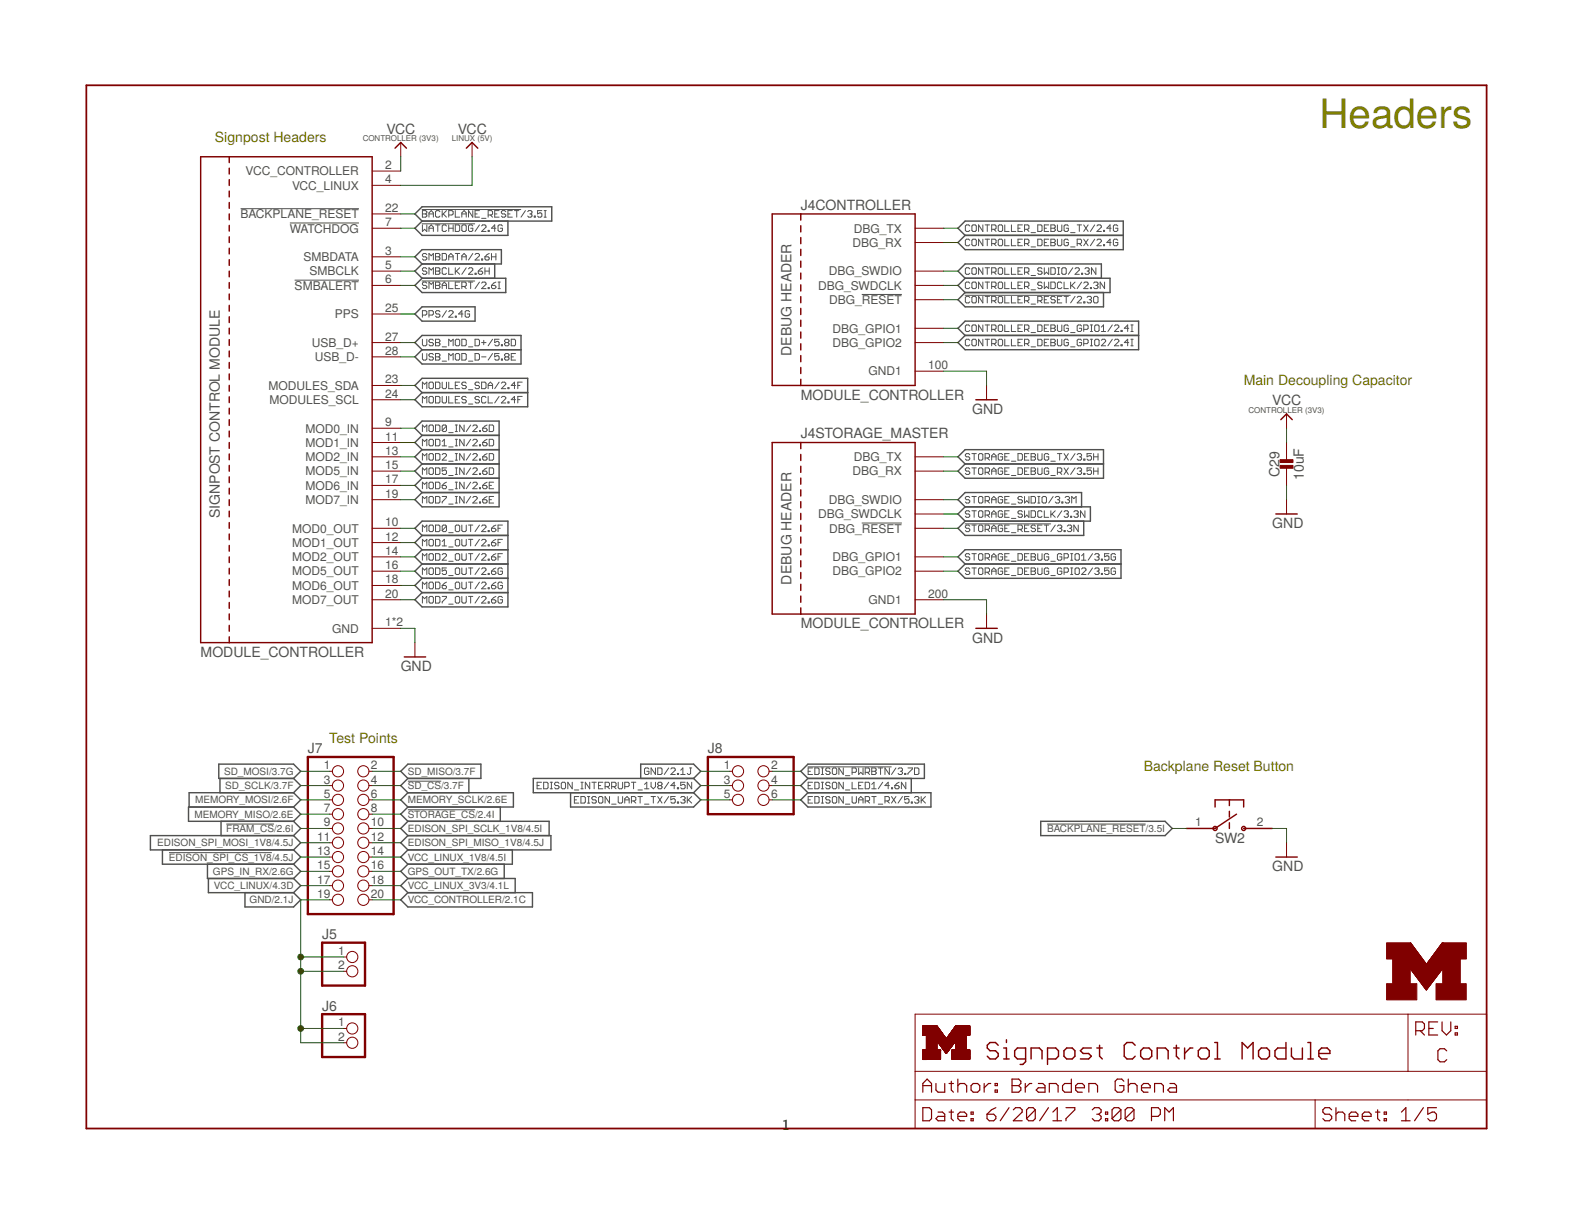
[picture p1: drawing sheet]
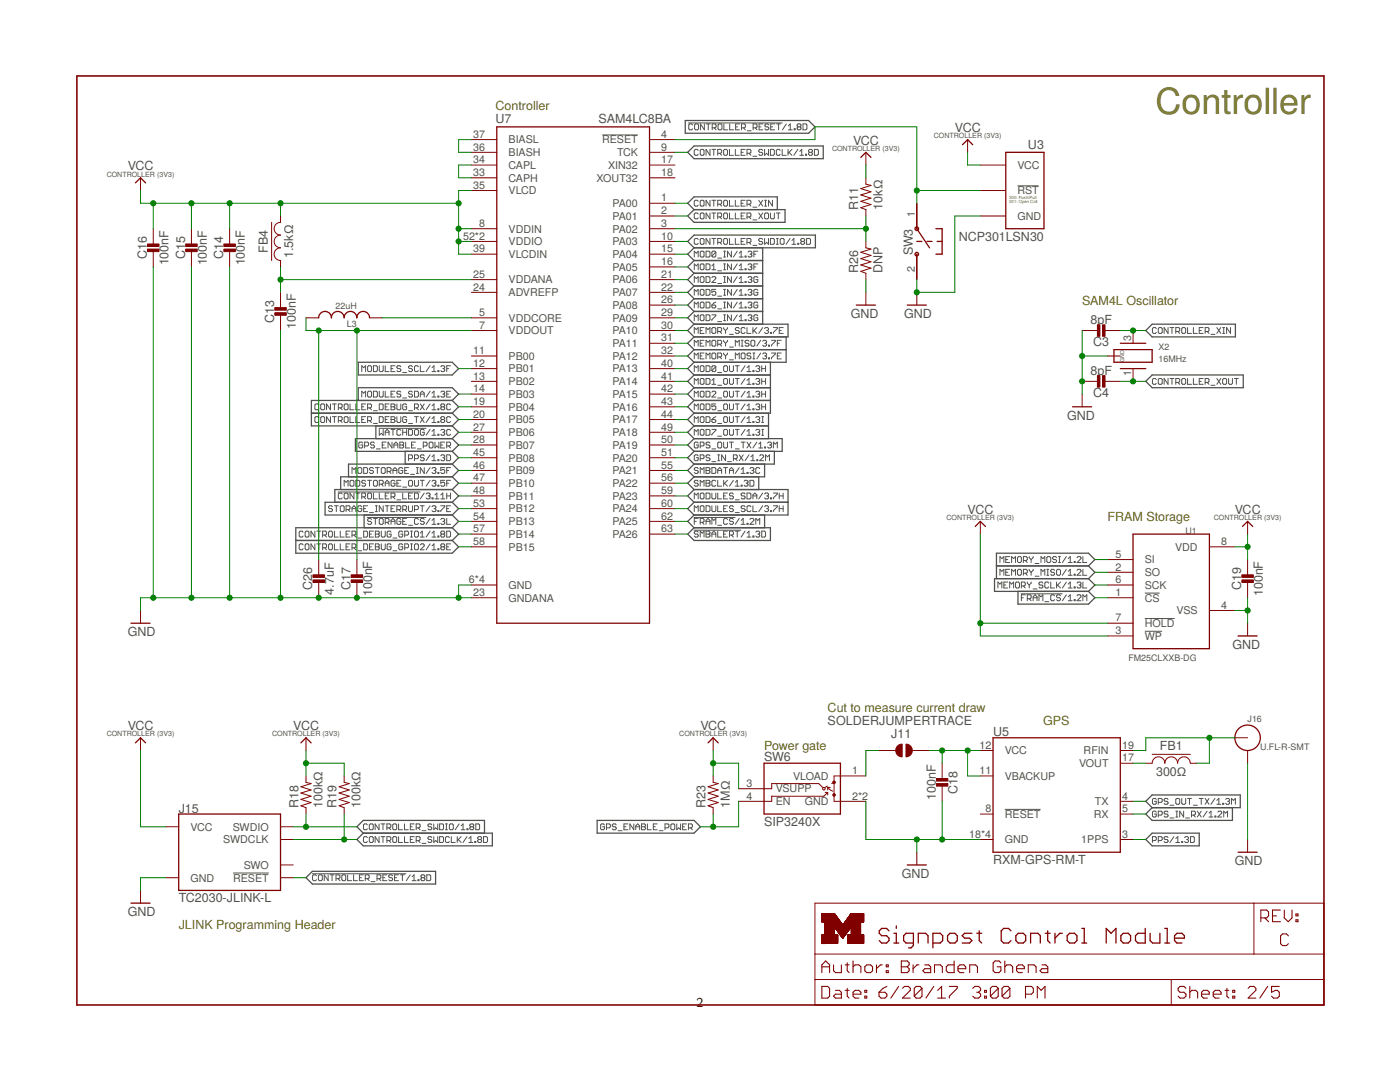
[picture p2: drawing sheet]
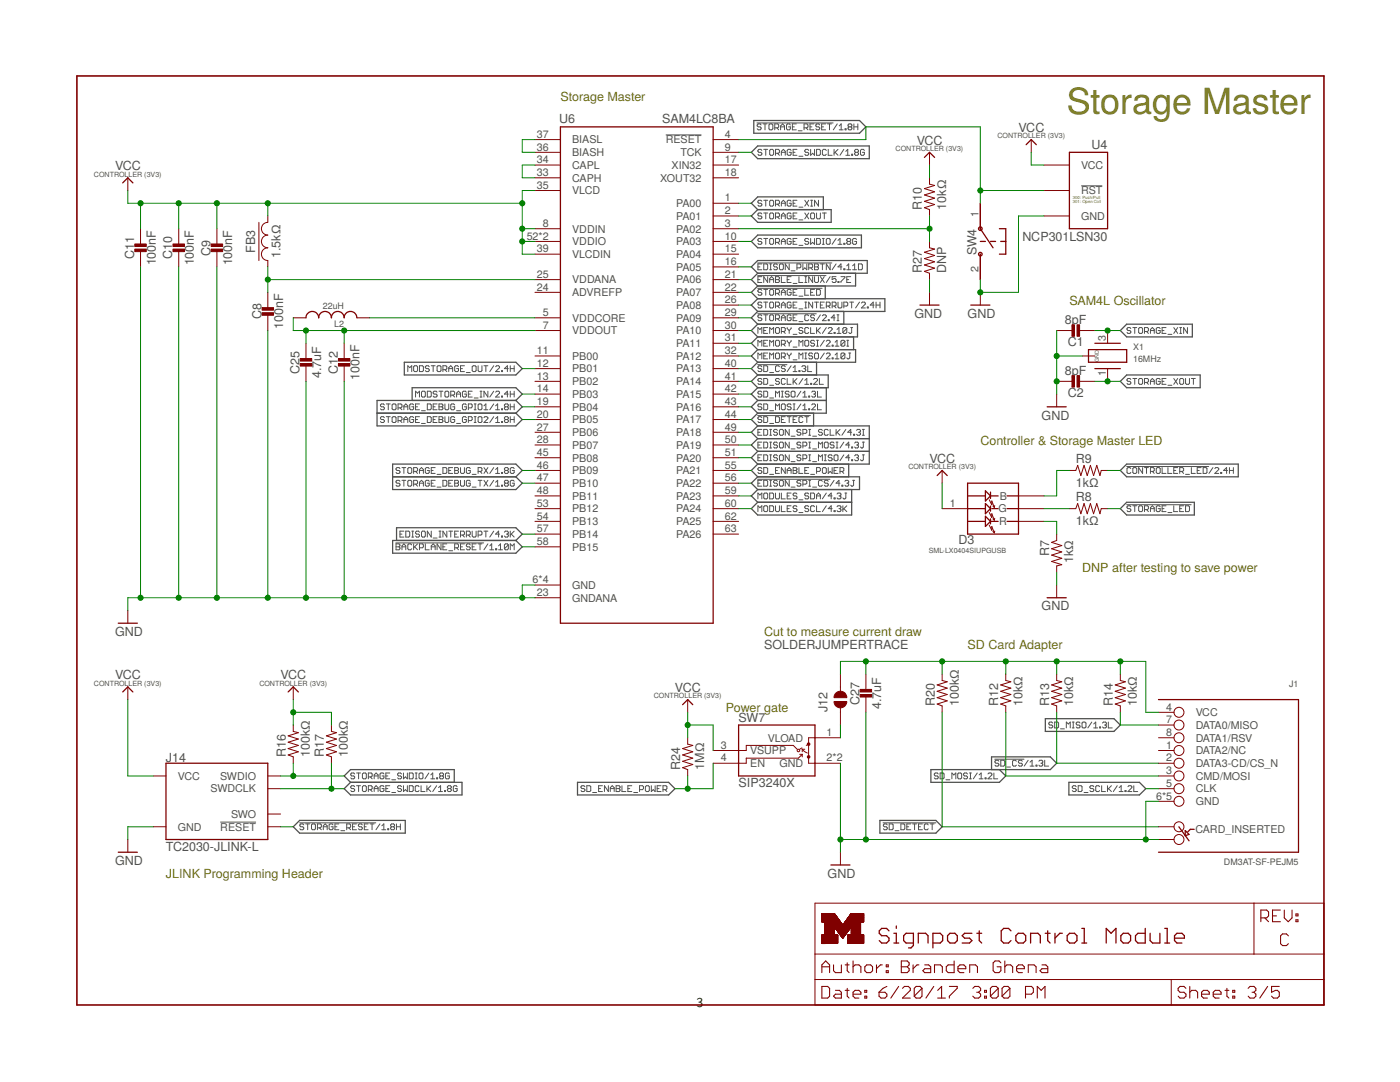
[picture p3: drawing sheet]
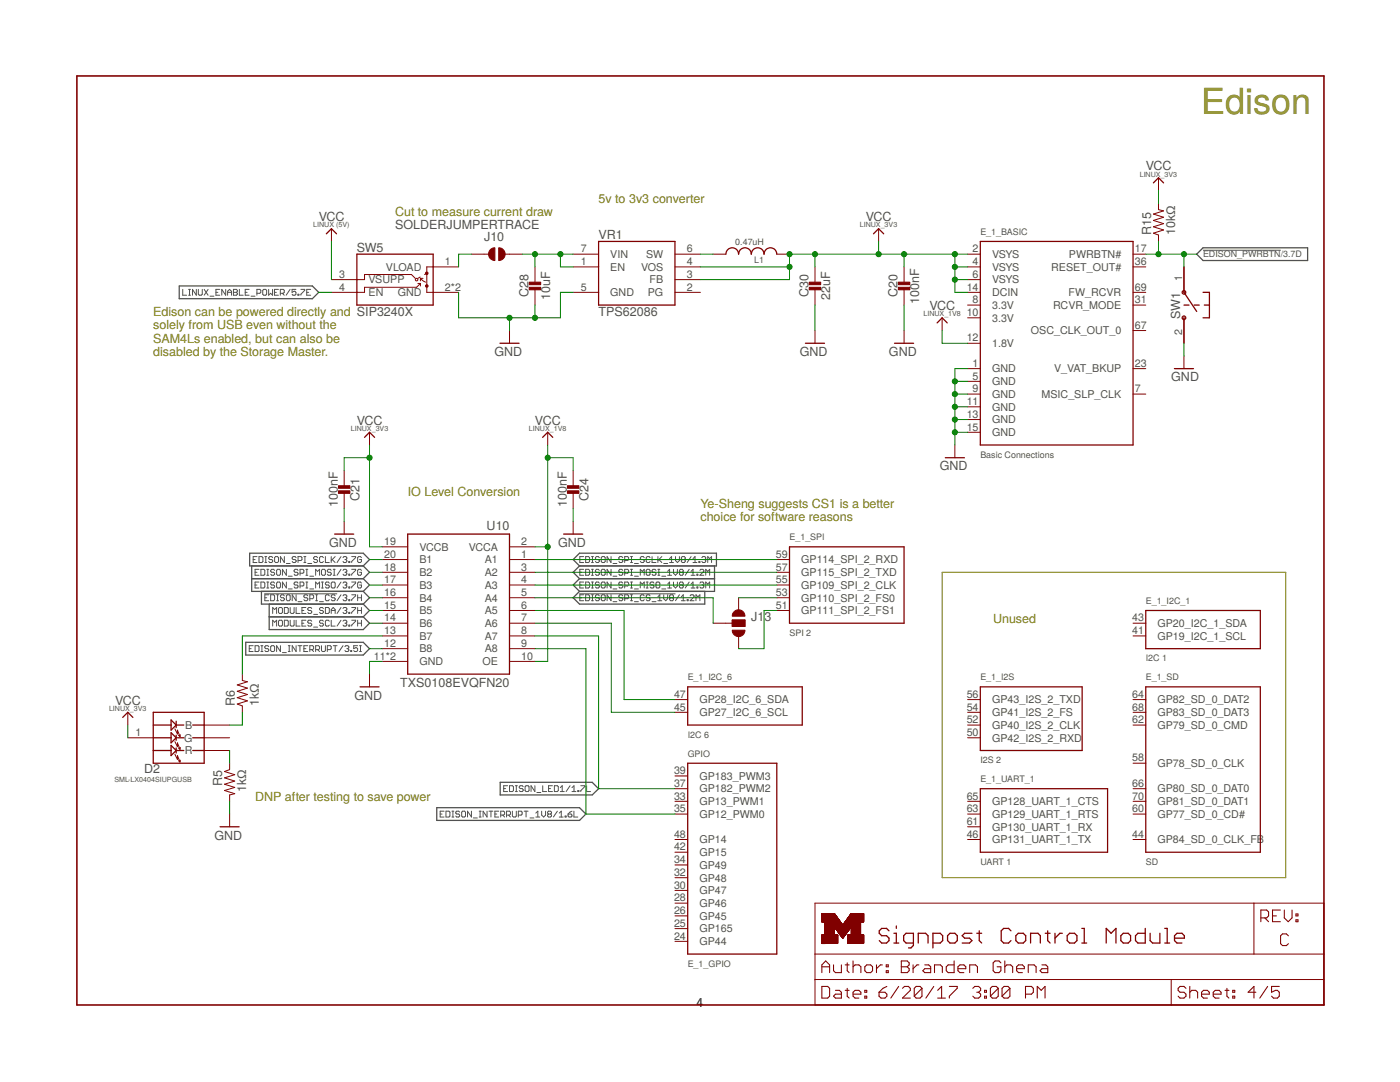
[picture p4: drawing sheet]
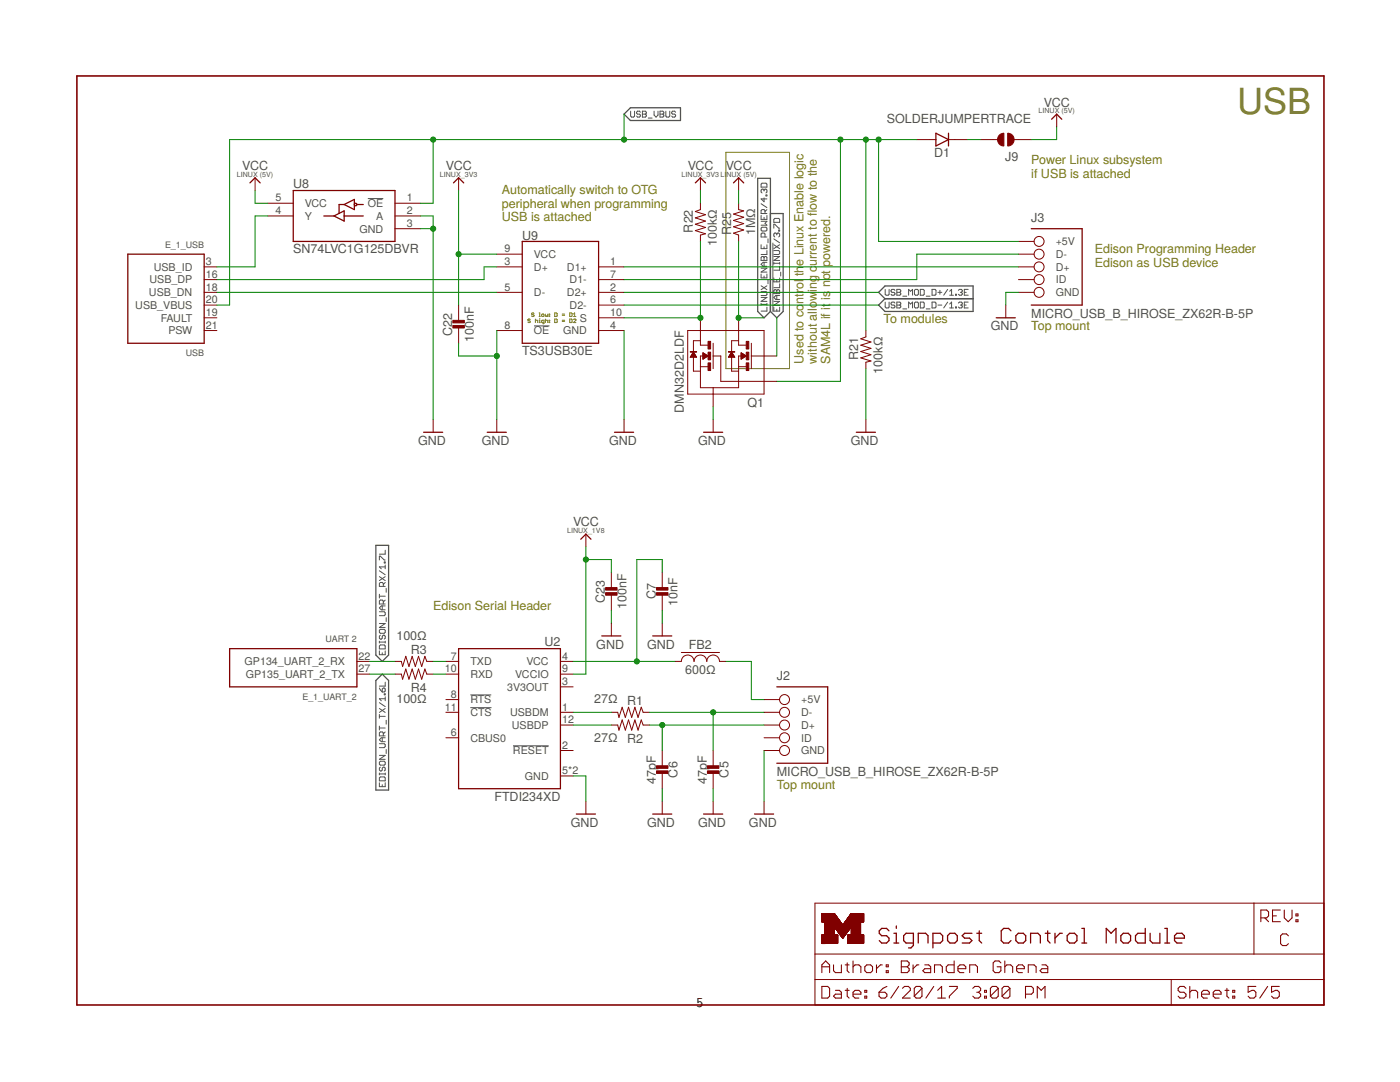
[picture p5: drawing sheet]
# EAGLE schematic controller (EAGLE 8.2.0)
AUTHOR: Branden Ghena; REV: C; TITLE: Signpost Control Module

## Sheet 1 of 5: Headers
FRAME1 (LETTER_L): HEIGHT: 8.5in; WIDTH: 11in

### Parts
C29  10uF  CAPACITOR0402_CAP  [0402_CAP]
J4  MODULE_CONTROLLER  [MODULE_CONTROLLER]
J5  PINHD-1X2  [1X02]
J6  PINHD-1X2  [1X02]
J7  PINHD-2X10  [2X10]
J8  PINHD-2X3  [2X03]
LOGO1  UMICH_SOLID_MEDIUM  [UMICH_SOLID_200MIL]
SW2  B3U-1000P  [B3U-1000P]

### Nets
!BACKPLANE_RESET: J4.22(!BACKPLANE_RESET) SW2.1 ; also sheet 3
!CONTROLLER_RESET: J4.105(CONTROLLER:DBG_!RESET) ; also sheet 2
!EDISON_PWRBTN: J8.2 ; also sheet 3,4
!EDISON_SPI_CS_1V8: J7.13 ; also sheet 4
!FRAM_CS: J7.9 ; also sheet 2
!SD_CS: J7.4 ; also sheet 3
!SMBALERT: J4.6(!SMBALERT) ; also sheet 2
!STORAGE_CS: J7.8 ; also sheet 2,3
!STORAGE_RESET: J4.205(STORAGE_MASTER:DBG_!RESET) ; also sheet 3
!WATCHDOG: J4.7(!WATCHDOG) ; also sheet 2
CONTROLLER_DEBUG_GPIO1: J4.101(CONTROLLER:DBG_GPIO1) ; also sheet 2
CONTROLLER_DEBUG_GPIO2: J4.104(CONTROLLER:DBG_GPIO2) ; also sheet 2
CONTROLLER_DEBUG_RX: J4.103(CONTROLLER:DBG_RX) ; also sheet 2
CONTROLLER_DEBUG_TX: J4.102(CONTROLLER:DBG_TX) ; also sheet 2
CONTROLLER_SWDCLK: J4.106(CONTROLLER:DBG_SWDCLK) ; also sheet 2
CONTROLLER_SWDIO: J4.107(CONTROLLER:DBG_SWDIO) ; also sheet 2
EDISON_INTERRUPT_1V8: J8.3 ; also sheet 4
EDISON_LED1: J8.4 ; also sheet 4
EDISON_SPI_MISO_1V8: J7.12 ; also sheet 4
EDISON_SPI_MOSI_1V8: J7.11 ; also sheet 4
EDISON_SPI_SCLK_1V8: J7.10 ; also sheet 4
EDISON_UART_RX: J8.6 ; also sheet 5
EDISON_UART_TX: J8.5 ; also sheet 5
GND: C29.2 J4.1(GND) J4.21(GND) J4.100(CONTROLLER:GND1) J4.200(STORAGE_MASTER:GND1) J5.1 J5.2 J6.1 J6.2 J7.19 J8.1 SW2.2 ; also sheet 2,3,4,5
GPS_IN_RX: J7.15 ; also sheet 2
GPS_OUT_TX: J7.16 ; also sheet 2
MEMORY_MISO: J7.7 ; also sheet 2,3
MEMORY_MOSI: J7.5 ; also sheet 2,3
MEMORY_SCLK: J7.6 ; also sheet 2,3
MOD0_IN: J4.9(MOD0_IN) ; also sheet 2
MOD0_OUT: J4.10(MOD0_OUT) ; also sheet 2
MOD1_IN: J4.11(MOD1_IN) ; also sheet 2
MOD1_OUT: J4.12(MOD1_OUT) ; also sheet 2
MOD2_IN: J4.13(MOD2_IN) ; also sheet 2
MOD2_OUT: J4.14(MOD2_OUT) ; also sheet 2
MOD5_IN: J4.15(MOD5_IN) ; also sheet 2
MOD5_OUT: J4.16(MOD5_OUT) ; also sheet 2
MOD6_IN: J4.17(MOD6_IN) ; also sheet 2
MOD6_OUT: J4.18(MOD6_OUT) ; also sheet 2
MOD7_IN: J4.19(MOD7_IN) ; also sheet 2
MOD7_OUT: J4.20(MOD7_OUT) ; also sheet 2
MODULES_SCL: J4.24(MODULES_SCL) ; also sheet 2,3,4
MODULES_SDA: J4.23(MODULES_SDA) ; also sheet 2,3,4
PPS: J4.25(PPS) ; also sheet 2
SD_MISO: J7.2 ; also sheet 3
SD_MOSI: J7.1 ; also sheet 3
SD_SCLK: J7.3 ; also sheet 3
SMBCLK: J4.5(SMBCLK) ; also sheet 2
SMBDATA: J4.3(SMBDATA) ; also sheet 2
STORAGE_DEBUG_GPIO1: J4.201(STORAGE_MASTER:DBG_GPIO1) ; also sheet 3
STORAGE_DEBUG_GPIO2: J4.204(STORAGE_MASTER:DBG_GPIO2) ; also sheet 3
STORAGE_DEBUG_RX: J4.203(STORAGE_MASTER:DBG_RX) ; also sheet 3
STORAGE_DEBUG_TX: J4.202(STORAGE_MASTER:DBG_TX) ; also sheet 3
STORAGE_SWDCLK: J4.206(STORAGE_MASTER:DBG_SWDCLK) ; also sheet 3
STORAGE_SWDIO: J4.207(STORAGE_MASTER:DBG_SWDIO) ; also sheet 3
USB_MOD_D+: J4.27(USB_D+) ; also sheet 5
USB_MOD_D-: J4.28(USB_D-) ; also sheet 5
VCC_CONTROLLER: C29.1 J4.2(VCC_CONTROLLER) J7.20 ; also sheet 2,3
VCC_LINUX: J4.4(VCC_LINUX) J7.17 ; also sheet 4,5
VCC_LINUX_1V8: J7.14 ; also sheet 4,5
VCC_LINUX_3V3: J7.18 ; also sheet 4,5

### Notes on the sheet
- Headers
- Signpost Headers
- Main Decoupling Capacitor
- Test Points
- Backplane Reset Button

## Sheet 2 of 5: Controller
FRAME3 (LETTER_L): HEIGHT: 8.5in; WIDTH: 11in

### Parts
C3  8pF  CAPACITOR0402_CAP  [0402_CAP]
C4  8pF  CAPACITOR0402_CAP  [0402_CAP]
C13  100nF  CAPACITOR0402_CAP  [0402_CAP]
C14  100nF  CAPACITOR0402_CAP  [0402_CAP]
C15  100nF  CAPACITOR0402_CAP  [0402_CAP]
C16  100nF  CAPACITOR0402_CAP  [0402_CAP]
C17  100nF  CAPACITOR0402_CAP  [0402_CAP]
C18  100nF  CAPACITOR0402_CAP  [0402_CAP]
C19  100nF  CAPACITOR0402_CAP  [0402_CAP]
C26  4.7uF  CAPACITOR0402_CAP  [0402_CAP]
FB1  300Ω  FERRITE_BEAD0402  [0402_CAP]
FB4  1.5kΩ  FERRITE_BEAD0402  [0402_CAP]
J11  SOLDERJUMPERTRACE  [SJ_2S-TRACE]
J15  TC2030-JLINK-L  [TC2030-IDC]
J16  U.FL-R-SMT  [U.FL_SMT]
L3  22uH  LHQ3NP  [1212]
R11  10kΩ  RESISTOR0402_RES  [0402_RES]
R18  100kΩ  RESISTOR0402_RES  [0402_RES]
R19  100kΩ  RESISTOR0402_RES  [0402_RES]
R23  1MΩ  RESISTOR0402_RES  [0402_RES]
R26  DNP  RESISTOR0402_RES  [0402_RES]
SW3  B3U-1000P  [B3U-1000P]
SW6  SIP3240X  [TDFN4]
U1  FM25CLXXB-DG  [TDFN-8]
U3  NCP301LSN30  [SOT23-5]
U5  RXM-GPS-RM-T  [RXM-GPS-RM-T]
U7  SAM4LC8BA  [QFN-64-9MM]
X2  16MHz  FH1600015  [FHXXX]

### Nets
!CONTROLLER_LED: U7.48(PB11) ; also sheet 3
!CONTROLLER_RESET: J15.3(!RESET) SW3.1 U3.1(!RST) U7.4(!RESET) ; also sheet 1
!FRAM_CS: U1.1(!CS) U7.62(PA25) ; also sheet 1
!SMBALERT: U7.63(PA26) ; also sheet 1
!STORAGE_CS: U7.54(PB13) ; also sheet 1,3
!WATCHDOG: U7.27(PB06) ; also sheet 1
CONTROLLER_BUCK/LDO_N: R11.1 R26.2 U7.3(PA02)
CONTROLLER_DEBUG_GPIO1: U7.57(PB14) ; also sheet 1
CONTROLLER_DEBUG_GPIO2: U7.58(PB15) ; also sheet 1
CONTROLLER_DEBUG_RX: U7.19(PB04) ; also sheet 1
CONTROLLER_DEBUG_TX: U7.20(PB05) ; also sheet 1
CONTROLLER_SWDCLK: J15.4(SWDCLK) R19.1 U7.9(TCK) ; also sheet 1
CONTROLLER_SWDIO: J15.2(SWDIO) R18.1 U7.10(PA03) ; also sheet 1
CONTROLLER_XIN: C3.1 U7.1(PA00) X2.3
CONTROLLER_XOUT: C4.1 U7.2(PA01) X2.1
GND: C3.2 C4.2 C13.2 C14.2 C15.2 C16.2 C17.2 C18.2 C19.2 C26.2 J15.5(GND) J16.GND1 J16.GND2 R26.1 SW3.2 SW6.2(GND) SW6.PAD(GND) U1.4(VSS) U3.3(GND) U5.18(GND) U5.20(GND) U5.21(GND) U5.22(GND) U7.6(GND) U7.23(GNDANA) U7.38(GND) U7.64(GND) U7.GND X2.2(GND) X2.4(GND) ; also sheet 1,3,4,5
GPS_ENABLE_POWER: R23.1 SW6.4(EN) U7.28(PB07)
GPS_IN_RX: U5.5(RX) U7.51(PA20) ; also sheet 1
GPS_OUT_TX: U5.4(TX) U7.50(PA19) ; also sheet 1
MEMORY_MISO: U1.2(SO) U7.31(PA11) ; also sheet 1,3
MEMORY_MOSI: U1.5(SI) U7.32(PA12) ; also sheet 1,3
MEMORY_SCLK: U1.6(SCK) U7.30(PA10) ; also sheet 1,3
MOD0_IN: U7.15(PA04) ; also sheet 1
MOD0_OUT: U7.40(PA13) ; also sheet 1
MOD1_IN: U7.16(PA05) ; also sheet 1
MOD1_OUT: U7.41(PA14) ; also sheet 1
MOD2_IN: U7.21(PA06) ; also sheet 1
MOD2_OUT: U7.42(PA15) ; also sheet 1
MOD5_IN: U7.22(PA07) ; also sheet 1
MOD5_OUT: U7.43(PA16) ; also sheet 1
MOD6_IN: U7.26(PA08) ; also sheet 1
MOD6_OUT: U7.44(PA17) ; also sheet 1
MOD7_IN: U7.29(PA09) ; also sheet 1
MOD7_OUT: U7.49(PA18) ; also sheet 1
MODSTORAGE_IN: U7.46(PB09) ; also sheet 3
MODSTORAGE_OUT: U7.47(PB10) ; also sheet 3
MODULES_SCL: U7.12(PB01) U7.60(PA24) ; also sheet 1,3,4
MODULES_SDA: U7.14(PB03) U7.59(PA23) ; also sheet 1,3,4
N$1: FB1.1 U5.17(VOUT)
N$3: FB1.2 J16.SIG(ANT) U5.19(RFIN)
N$19: J11.1 SW6.1(VLOAD)
N$32: C13.1 FB4.1 U7.25(VDDANA)
N$44: C17.1 C26.1 L3.P$1 U7.7(VDDOUT)
N$53: U7.36(BIASH) U7.37(BIASL)
N$54: U7.33(CAPH) U7.34(CAPL)
N$56: C18.1 J11.2 U5.11(VBACKUP) U5.12(VCC)
N$59: L3.P$2 U7.5(VDDCORE)
PPS: U5.3(1PPS) U7.45(PB08) ; also sheet 1
SMBCLK: U7.56(PA22) ; also sheet 1
SMBDATA: U7.55(PA21) ; also sheet 1
STORAGE_INTERRUPT: U7.53(PB12) ; also sheet 3
VCC_CONTROLLER: C14.1 C15.1 C16.1 C19.1 FB4.2 J15.1(VCC) R11.2 R18.2 R19.2 R23.2 SW6.3(VSUPP) U1.3(!WP) U1.7(!HOLD) U1.8(VDD) U3.2(VCC) U7.8(VDDIN) U7.35(VLCD) U7.39(VLCDIN) U7.52(VDDIO) U7.61(VDDIO) ; also sheet 1,3
Unconnected: J15.6(SWO) U5.8(!RESET) U7.11(PB00) U7.13(PB02) U7.17(XIN32) U7.18(XOUT32) U7.24(ADVREFP)

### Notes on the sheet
- Controller
- Controller
- SAM4L Oscillator
- FRAM Storage
- Cut to measure current draw
- GPS
- Power gate
- JLINK Programming Header

## Sheet 3 of 5: Storage Master
FRAME4 (LETTER_L): HEIGHT: 8.5in; WIDTH: 11in

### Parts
C1  8pF  CAPACITOR0402_CAP  [0402_CAP]
C2  8pF  CAPACITOR0402_CAP  [0402_CAP]
C8  100nF  CAPACITOR0402_CAP  [0402_CAP]
C9  100nF  CAPACITOR0402_CAP  [0402_CAP]
C10  100nF  CAPACITOR0402_CAP  [0402_CAP]
C11  100nF  CAPACITOR0402_CAP  [0402_CAP]
C12  100nF  CAPACITOR0402_CAP  [0402_CAP]
C25  4.7uF  CAPACITOR0402_CAP  [0402_CAP]
C27  4.7uF  CAPACITOR0402_CAP  [0402_CAP]
D3  SML-LX0404SIUPGUSB  [1MM_SQ_4PAD]
FB3  1.5kΩ  FERRITE_BEAD0402  [0402_CAP]
J1  DM3AT-SF-PEJM5  [DM3AT-SF-PEJM5]
J12  SOLDERJUMPERTRACE  [SJ_2S-TRACE]
J14  TC2030-JLINK-L  [TC2030-IDC]
L2  22uH  LHQ3NP  [1212]
R7  1kΩ  RESISTOR0402_RES  [0402_RES]
R8  1kΩ  RESISTOR0402_RES  [0402_RES]
R9  1kΩ  RESISTOR0402_RES  [0402_RES]
R10  10kΩ  RESISTOR0402_RES  [0402_RES]
R12  10kΩ  RESISTOR0402_RES  [0402_RES]
R13  10kΩ  RESISTOR0402_RES  [0402_RES]
R14  10kΩ  RESISTOR0402_RES  [0402_RES]
R16  100kΩ  RESISTOR0402_RES  [0402_RES]
R17  100kΩ  RESISTOR0402_RES  [0402_RES]
R20  100kΩ  RESISTOR0402_RES  [0402_RES]
R24  1MΩ  RESISTOR0402_RES  [0402_RES]
R27  DNP  RESISTOR0402_RES  [0402_RES]
SW4  B3U-1000P  [B3U-1000P]
SW7  SIP3240X  [TDFN4]
U4  NCP301LSN30  [SOT23-5]
U6  SAM4LC8BA  [QFN-64-9MM]
X1  16MHz  FH1600015  [FHXXX]

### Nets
!BACKPLANE_RESET: U6.58(PB15) ; also sheet 1
!CONTROLLER_LED: R9.2 ; also sheet 2
!EDISON_PWRBTN: U6.16(PA05) ; also sheet 1,4
!EDISON_SPI_CS: U6.56(PA22) ; also sheet 4
!ENABLE_LINUX: U6.21(PA06) ; also sheet 5
!SD_CS: J1.2(DATA3-CD/CS_N) R13.1 U6.40(PA13) ; also sheet 1
!SD_DETECT: J1.A R20.1 U6.44(PA17)
!STORAGE_CS: U6.29(PA09) ; also sheet 1,2
!STORAGE_LED: R8.2 U6.22(PA07)
!STORAGE_RESET: J14.3(!RESET) SW4.1 U4.1(!RST) U6.4(!RESET) ; also sheet 1
EDISON_INTERRUPT: U6.57(PB14) ; also sheet 4
EDISON_SPI_MISO: U6.51(PA20) ; also sheet 4
EDISON_SPI_MOSI: U6.50(PA19) ; also sheet 4
EDISON_SPI_SCLK: U6.49(PA18) ; also sheet 4
GND: C1.2 C2.2 C8.2 C9.2 C10.2 C11.2 C12.2 C25.2 C27.2 J1.6(GND) J1.B J1.MOUNT0(GND) J1.MOUNT1(GND) J1.MOUNT2(GND) J1.MOUNT3(GND) J14.5(GND) R7.2 R27.1 SW4.2 SW7.2(GND) SW7.PAD(GND) U4.3(GND) U6.6(GND) U6.23(GNDANA) U6.38(GND) U6.64(GND) U6.GND X1.2(GND) X1.4(GND) ; also sheet 1,2,4,5
MEMORY_MISO: U6.32(PA12) ; also sheet 1,2
MEMORY_MOSI: U6.31(PA11) ; also sheet 1,2
MEMORY_SCLK: U6.30(PA10) ; also sheet 1,2
MODSTORAGE_IN: U6.14(PB03) ; also sheet 2
MODSTORAGE_OUT: U6.12(PB01) ; also sheet 2
MODULES_SCL: U6.60(PA24) ; also sheet 1,2,4
MODULES_SDA: U6.59(PA23) ; also sheet 1,2,4
N$7: D3.2(R) R7.1
N$8: D3.4(G) R8.1
N$9: D3.3(B) R9.1
N$18: J12.1 SW7.1(VLOAD)
N$29: C8.1 FB3.1 U6.25(VDDANA)
N$45: C12.1 C25.1 L2.P$1 U6.7(VDDOUT)
N$46: L2.P$2 U6.5(VDDCORE)
N$48: U6.33(CAPH) U6.34(CAPL)
N$51: U6.36(BIASH) U6.37(BIASL)
N$58: C27.1 J1.4(VCC) J12.2 R12.2 R13.2 R14.2 R20.2
SD_ENABLE_POWER: R24.1 SW7.4(EN) U6.55(PA21)
SD_MISO: J1.7(DATA0/MISO) R14.1 U6.42(PA15) ; also sheet 1
SD_MOSI: J1.3(CMD/MOSI) R12.1 U6.43(PA16) ; also sheet 1
SD_SCLK: J1.5(CLK) U6.41(PA14) ; also sheet 1
STORAGE_BUCK/LDO_N: R10.1 R27.2 U6.3(PA02)
STORAGE_DEBUG_GPIO1: U6.19(PB04) ; also sheet 1
STORAGE_DEBUG_GPIO2: U6.20(PB05) ; also sheet 1
STORAGE_DEBUG_RX: U6.46(PB09) ; also sheet 1
STORAGE_DEBUG_TX: U6.47(PB10) ; also sheet 1
STORAGE_INTERRUPT: U6.26(PA08) ; also sheet 2
STORAGE_SWDCLK: J14.4(SWDCLK) R17.1 U6.9(TCK) ; also sheet 1
STORAGE_SWDIO: J14.2(SWDIO) R16.1 U6.10(PA03) ; also sheet 1
STORAGE_XIN: C1.1 U6.1(PA00) X1.3
STORAGE_XOUT: C2.1 U6.2(PA01) X1.1
VCC_CONTROLLER: C9.1 C10.1 C11.1 D3.1(VDD) FB3.2 J14.1(VCC) R10.2 R16.2 R17.2 R24.2 SW7.3(VSUPP) U4.2(VCC) U6.8(VDDIN) U6.35(VLCD) U6.39(VLCDIN) U6.52(VDDIO) U6.61(VDDIO) ; also sheet 1,2
Unconnected: J1.1(DATA2/NC) J1.8(DATA1/RSV) J14.6(SWO) U6.11(PB00) U6.13(PB02) U6.15(PA04) U6.17(XIN32) U6.18(XOUT32) U6.24(ADVREFP) U6.27(PB06) U6.28(PB07) U6.45(PB08) U6.48(PB11) U6.53(PB12) U6.54(PB13) U6.62(PA25) U6.63(PA26)

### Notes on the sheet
- Storage Master
- Storage Master
- SAM4L Oscillator
- Controller & Storage Master LED
- DNP after testing to save power
- Cut to measure current draw
- SD Card Adapter
- Power gate
- JLINK Programming Header

## Sheet 4 of 5: Edison
FRAME2 (LETTER_L): HEIGHT: 8.5in; WIDTH: 11in

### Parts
C20  100nF  CAPACITOR0402_CAP  [0402_CAP]
C21  100nF  CAPACITOR0402_CAP  [0402_CAP]
C24  100nF  CAPACITOR0402_CAP  [0402_CAP]
C28  10uF  CAPACITOR0805_CAP  [0805_CAP]
C30  22uF  CAPACITOR0805_CAP  [0805_CAP]
D2  SML-LX0404SIUPGUSB  [1MM_SQ_4PAD]
E_1  EDISON_CONNECTOR_SEGMENTED  [EDISON_DAUGHTER]
J10  SOLDERJUMPERTRACE  [SJ_2S-TRACE]
J13  SOLDERJUMPER_2WAYPASTE2&3  [SJ_3_PASTE2&3]
L1  0.47uH  INDUCTORDFE322512C  [DFE322512C]
R5  1kΩ  RESISTOR0402_RES  [0402_RES]
R6  1kΩ  RESISTOR0402_RES  [0402_RES]
R15  10kΩ  RESISTOR0402_RES  [0402_RES]
SW1  B3U-1000P  [B3U-1000P]
SW5  SIP3240X  [TDFN4]
U10  TXS0108EVQFN20  [R-PVQFN-N20]
VR1  TPS62086  [RLT0007A]

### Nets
!EDISON_PWRBTN: E_1.17(_BASIC:PWRBTN#) R15.1 SW1.1 ; also sheet 1,3
!EDISON_SPI_CS: U10.16(B4) ; also sheet 3
!EDISON_SPI_CS_1V8: J13.2 U10.5(A4) ; also sheet 1
EDISON_INTERRUPT: U10.12(B8) ; also sheet 3
EDISON_INTERRUPT_1V8: E_1.35(_GPIO:GP12_PWM0) U10.9(A8) ; also sheet 1
EDISON_LED1: E_1.37(_GPIO:GP182_PWM2) U10.8(A7) ; also sheet 1
EDISON_SPI_MISO: U10.17(B3) ; also sheet 3
EDISON_SPI_MISO_1V8: E_1.55(_SPI:GP109_SPI_2_CLK) U10.4(A3) ; also sheet 1
EDISON_SPI_MOSI: U10.18(B2) ; also sheet 3
EDISON_SPI_MOSI_1V8: E_1.57(_SPI:GP115_SPI_2_TXD) U10.3(A2) ; also sheet 1
EDISON_SPI_SCLK: U10.20(B1) ; also sheet 3
EDISON_SPI_SCLK_1V8: E_1.59(_SPI:GP114_SPI_2_RXD) U10.1(A1) ; also sheet 1
GND: C20.2 C21.1 C24.1 C28.P$2 C30.P$2 E_1.1(_BASIC:GND) E_1.5(_BASIC:GND) E_1.9(_BASIC:GND) E_1.11(_BASIC:GND) E_1.13(_BASIC:GND) E_1.15(_BASIC:GND) R5.2 SW1.2 SW5.2(GND) SW5.PAD(GND) U10.11(GND) U10.THERMAL(GND) VR1.5(GND) ; also sheet 1,2,3,5
LINUX_5V_IN: C28.P$1 J10.2 VR1.1(EN) VR1.7(VIN)
LINUX_ENABLE_POWER: SW5.4(EN) ; also sheet 5
MODULES_SCL: U10.14(B6) ; also sheet 1,2,3
MODULES_SCL_1V8: E_1.45(_I2C_6:GP27_I2C_6_SCL) U10.7(A6)
MODULES_SDA: U10.15(B5) ; also sheet 1,2,3
MODULES_SDA_1V8: E_1.47(_I2C_6:GP28_I2C_6_SDA) U10.6(A5)
N$11: E_1.53(_SPI:GP110_SPI_2_FS0) J13.1
N$13: E_1.51(_SPI:GP111_SPI_2_FS1) J13.3
N$14: L1.P$1 VR1.6(SW)
N$16: J10.1 SW5.1(VLOAD)
N$34: D2.2(R) R5.1
N$38: D2.3(B) R6.1
N$50: R6.2 U10.13(B7)
VCC_LINUX: SW5.3(VSUPP) ; also sheet 1,5
VCC_LINUX_1V8: C24.2 E_1.12(_BASIC:1.8V) U10.2(VCCA) U10.10(OE) ; also sheet 1,5
VCC_LINUX_3V3: C20.1 C21.2 C30.P$1 D2.1(VDD) E_1.2(_BASIC:VSYS) E_1.4(_BASIC:VSYS) E_1.6(_BASIC:VSYS) E_1.14(_BASIC:DCIN) L1.P$2 R15.2 U10.19(VCCB) VR1.3(FB) VR1.4(VOS) ; also sheet 1,5
Unconnected: D2.4(G) E_1.7(_BASIC:MSIC_SLP_CLK) E_1.8(_BASIC:3.3V) E_1.10(_BASIC:3.3V) E_1.23(_BASIC:V_VAT_BKUP) E_1.24(_GPIO:GP44) E_1.25(_GPIO:GP165) E_1.26(_GPIO:GP45) E_1.28(_GPIO:GP46) E_1.30(_GPIO:GP47) E_1.31(_BASIC:RCVR_MODE) E_1.32(_GPIO:GP48) E_1.33(_GPIO:GP13_PWM1) E_1.34(_GPIO:GP49) E_1.36(_BASIC:RESET_OUT#) E_1.39(_GPIO:GP183_PWM3) E_1.41(_I2C_1:GP19_I2C_1_SCL) E_1.42(_GPIO:GP15) E_1.43(_I2C_1:GP20_I2C_1_SDA) E_1.44(_SD:GP84_SD_0_CLK_FB) E_1.46(_UART_1:GP131_UART_1_TX) E_1.48(_GPIO:GP14) E_1.50(_I2S:GP42_I2S_2_RXD) E_1.52(_I2S:GP40_I2S_2_CLK) E_1.54(_I2S:GP41_I2S_2_FS) E_1.56(_I2S:GP43_I2S_2_TXD) E_1.58(_SD:GP78_SD_0_CLK) E_1.60(_SD:GP77_SD_0_CD#) E_1.61(_UART_1:GP130_UART_1_RX) E_1.62(_SD:GP79_SD_0_CMD) E_1.63(_UART_1:GP129_UART_1_RTS) E_1.64(_SD:GP82_SD_0_DAT2) E_1.65(_UART_1:GP128_UART_1_CTS) E_1.66(_SD:GP80_SD_0_DAT0) E_1.67(_BASIC:OSC_CLK_OUT_0) E_1.68(_SD:GP83_SD_0_DAT3) E_1.69(_BASIC:FW_RCVR) E_1.70(_SD:GP81_SD_0_DAT1) VR1.2(PG)

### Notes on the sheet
- Edison
- 5v to 3v3 converter
- Cut to measure current draw
- Edison can be powered directly and
  solely from USB even without the
  SAM4Ls enabled, but can also be
  disabled by the Storage Master.
- IO Level Conversion
- Ye-Sheng suggests CS1 is a better
  choice for software reasons
- Unused
- DNP after testing to save power

## Sheet 5 of 5: USB
FRAME5 (LETTER_L): HEIGHT: 8.5in; WIDTH: 11in

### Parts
C5  47pF  CAPACITOR0402_CAP  [0402_CAP]
C6  47pF  CAPACITOR0402_CAP  [0402_CAP]
C7  10nF  CAPACITOR0402_CAP  [0402_CAP]
C22  100nF  CAPACITOR0402_CAP  [0402_CAP]
C23  100nF  CAPACITOR0402_CAP  [0402_CAP]
D1  DIODE  [0805_DIODE]
FB2  600Ω  FERRITE_BEAD0805  [0805_CAP]
J2  MICRO_USB_B_HIROSE_ZX62R-B-5P  [USB_MICRO_B-HIROSE-ZX62R-B-5P]
J3  MICRO_USB_B_HIROSE_ZX62R-B-5P  [USB_MICRO_B-HIROSE-ZX62R-B-5P]
J9  SOLDERJUMPERTRACE  [SJ_2S-TRACE]
Q1  DMN32D2LDF  [SOT353]
R1  27Ω  RESISTOR0402_RES  [0402_RES]
R2  27Ω  RESISTOR0402_RES  [0402_RES]
R3  100Ω  RESISTOR0402_RES  [0402_RES]
R4  100Ω  RESISTOR0402_RES  [0402_RES]
R21  100kΩ  RESISTOR0402_RES  [0402_RES]
R22  100kΩ  RESISTOR0402_RES  [0402_RES]
R25  1MΩ  RESISTOR0402_RES  [0402_RES]
U2  FTDI234XD  [DFN-12/3MM]
U8  SN74LVC1G125DBVR  [SOT-23-5]
U9  TS3USB30E  [UQFN-10]

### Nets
!ENABLE_LINUX: Q1.G1 ; also sheet 3
D+: C6.1 J2.3(D+) R2.1
D-: C5.1 J2.2(D-) R1.1
EDISON_UART_RX: E_1.22(_UART_2:GP134_UART_2_RX) R3.2 ; also sheet 1
EDISON_UART_TX: E_1.27(_UART_2:GP135_UART_2_TX) R4.2 ; also sheet 1
GND: C5.2 C6.2 C7.2 C22.2 C23.2 J2.5(GND) J3.5(GND) Q1.S R21.2 U2.5(GND) U2.13(GND) U8.2(A) U8.3(GND) U9.4(GND) U9.8(!OE) ; also sheet 1,2,3,4
LINUX_ENABLE_POWER: Q1.D1 R25.1 ; also sheet 4
N$2: R1.2 U2.1(USBDM)
N$4: R2.2 U2.12(USBDP)
N$5: J3.2(D-) U9.7(D1-)
N$6: J3.3(D+) U9.1(D1+)
N$10: FB2.P$2 J2.1(+5V)
N$15: D1.CATHODE J9.2
N$17: E_1.3(_USB:USB_ID) U8.4(Y)
N$24: R3.1 U2.7(TXD)
N$25: R4.1 U2.10(RXD)
N$28: C7.1 FB2.P$1 U2.4(VCC)
N$30: Q1.D2 R22.2 U9.10(S)
USB_D+: E_1.16(_USB:USB_DP) U9.3(D+)
USB_D-: E_1.18(_USB:USB_DN) U9.5(D-)
USB_MOD_D+: U9.2(D2+) ; also sheet 1
USB_MOD_D-: U9.6(D2-) ; also sheet 1
USB_VBUS: D1.ANODE E_1.20(_USB:USB_VBUS) J3.1(+5V) Q1.G2 R21.1 U8.1(!OE)
VCC_LINUX: J9.1 R25.2 U8.5(VCC) ; also sheet 1,4
VCC_LINUX_1V8: C23.1 U2.9(VCCIO) ; also sheet 1,4
VCC_LINUX_3V3: C22.1 R22.1 U9.9(VCC) ; also sheet 1,4
Unconnected: E_1.19(_USB:FAULT) E_1.21(_USB:PSW) J2.4(ID) J3.4(ID) U2.2(!RESET) U2.3(3V3OUT) U2.6(CBUS0) U2.8(!RTS) U2.11(!CTS)

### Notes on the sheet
- USB
- Power Linux subsystem
  if USB is attached
- Automatically switch to OTG
  peripheral when programming
  USB is attached
- Edison Programming Header
  Edison as USB device
- To modules
- Top mount
- Used to control the Linux Enable logic
  without allowing current to flow to the
  SAM4L if it is not powered.
- Edison Serial Header
- Top mount

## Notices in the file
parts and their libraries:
SparkFun-Passives: Licensing: CC v3.0 Share-Alike You are welcome to use this library for commercial purposes.
